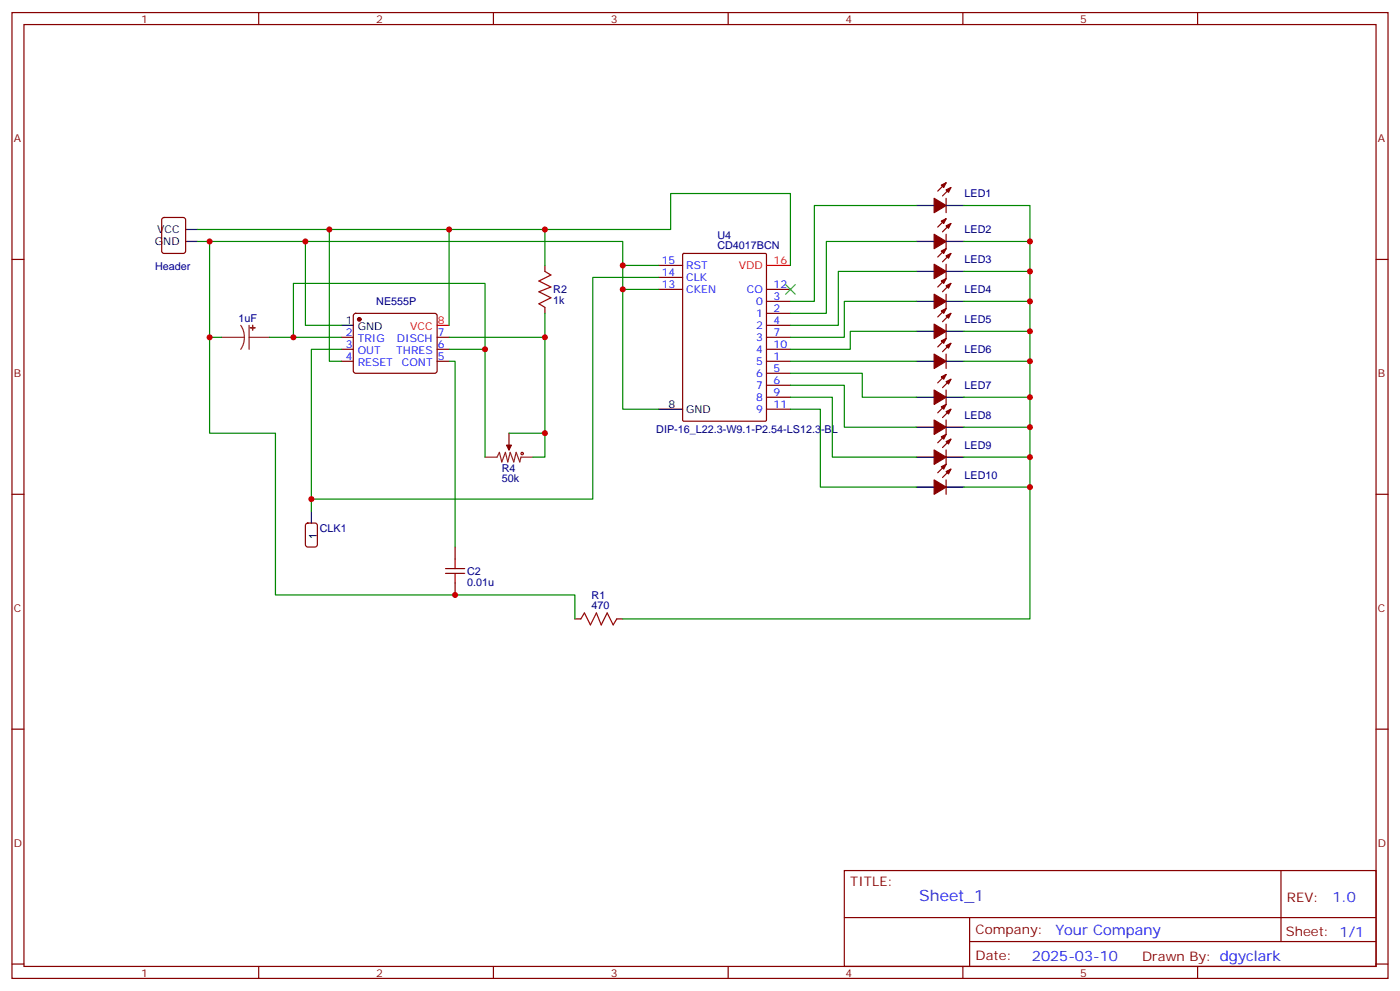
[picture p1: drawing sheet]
<svg xmlns="http://www.w3.org/2000/svg" width="412mm" height="292mm" viewBox="0 0 412 292" stroke-linecap="round" stroke-linejoin="round" font-family="sans-serif">
<g fill="none" stroke="#870000" stroke-width=".35">
<path d="M3.5 3.7h405.4v284.3h-405.4zM7.1 7.2h398.2v277.3h-398.2zM76.2 3.7v3.5M145.3 3.7v3.5M214.5 3.7v3.5M283.6 3.7v3.5M352.8 3.7v3.5M278.7 58.4v4.2M278.7 53.8l-2.5 2.5M280.1 55.2l-2.5 2.5M3.5 76.4h3.6M47.9 64.2l.4-.2h5.7l.6 .5 .1 9.4-.5 .7h-5.9l-.6-.4-.1-9.5z"/>
<path d="M160.5 78.1v1.8M194 78.1h7.1M201.1 74.8l.3-.2h24l.3 .2 .1 48.8-.2 .4h-24.2l-.3-.2zM278.7 69v4.2l-2.5 2.5M278.7 77.8v4.2l-2.5 2.5M278.7 64.4l-2.5 2.5M280.1 74.6l-2.5 2.5M280.1 65.8l-2.5 2.5M405.3 76.4h3.6M100.5 99.3h3.6M104.3 92.5l.5-.2h23.3l.5 .2 .2 .5-.1 16.5-.6 .4-23.6-.1-.4-.6v-16.2zM128.8 99.3h3.5"/>
<path d="M160.5 90.5v1.8M194 85.2h7.1M194 81.7h7.1M225.8 99.3h7M225.8 92.3h7M225.8 88.7h7M225.8 95.8h7M225.8 85.2h7M278.7 86.6v4.2l-2.5 2.5M278.7 95.4v4.3l-2.5 2.4M280.1 92.3l-2.5 2.4M280.1 83.4l-2.5 2.5"/>
<path d="M100.5 102.8h3.6M100.5 106.4h3.6M128.8 102.8h3.5M128.8 106.4h3.5M225.8 102.8h7M225.8 106.4h7M225.8 109.9h7M225.8 113.4h7M225.8 116.9h7M278.7 104.2v4.3M278.7 114.8v4.3l-2.5 2.4M278.7 110.2l-2.5 2.5"/>
<path d="M280.1 111.7l-2.5 2.4M280.1 101.1l-2.5 2.4M149.9 127.5v3.6M225.8 120.5h7M278.7 123.6v4.3l-2.5 2.5M278.7 132.5v4.2l-2.5 2.5M280.1 138.1l-2.5 2.5M280.1 129.3l-2.5 2.5M280.1 120.5l-2.5 2.4M3.5 145.5h3.6M278.7 141.3v4.2M405.3 145.5h3.6"/>
<path d="M134.1 161v3.6M134.1 171.6v3.6M169.3 182.2h1.8M181.7 182.2h1.7M3.5 214.7h3.6M405.3 214.7h3.6M248.7 256.3h156.6v28.2h-156.6zM377.3 256.3v20.9M248.7 270.1h156.5M285.6 277.2h119.6M285.6 270.1v14.2M3.5 283.8h3.6"/>
<path d="M76.2 284.5v3.5M145.3 284.5v3.5M214.5 284.5v3.5M283.6 284.5v3.5M352.8 284.5v3.5M405.3 283.8h3.6"/>
</g>
<g fill="#870000" stroke="#870000" stroke-width=".35">
<path d="M277.3 137.4l1.4-.7-.7 1.4z"/>
<path d="M278.7 138.8l1.4-.7-.7 1.4z"/>
<path d="M275.2 141.3l3.5 2.1-3.5 2.1z"/>
<path d="M277.3 128.6l1.4-.7-.7 1.4z"/>
<path d="M278.7 130l1.4-.7-.7 1.4z"/>
<path d="M275.2 132.5l3.5 2.1-3.5 2.1z"/>
<path d="M277.3 119.8l1.4-.7-.7 1.4z"/>
<path d="M278.7 121.2l1.4-.7-.7 1.4z"/>
<path d="M275.2 123.6l3.5 2.2-3.5 2.1z"/>
<path d="M277.3 110.9l1.4-.7-.7 1.5z"/>
<path d="M278.7 112.4l1.4-.7-.7 1.4z"/>
<path d="M275.2 114.8l3.5 2.1-3.5 2.2z"/>
<path d="M277.3 100.4l1.4-.7-.7 1.4z"/>
<path d="M278.7 101.8l1.4-.7-.7 1.4z"/>
<path d="M275.2 104.2l3.5 2.2-3.5 2.1z"/>
<path d="M277.3 91.5l1.4-.7-.7 1.5z"/>
<path d="M278.7 93l1.4-.7-.7 1.4z"/>
<path d="M275.2 95.4l3.5 2.1-3.5 2.2z"/>
<path d="M277.3 82.7l1.4-.7-.7 1.4z"/>
<path d="M278.7 84.1l1.4-.7-.7 1.4z"/>
<path d="M275.2 86.6l3.5 2.1-3.5 2.1z"/>
<path d="M277.3 73.9l1.4-.7-.7 1.4z"/>
<path d="M278.7 75.3l1.4-.7-.7 1.4z"/>
<path d="M275.2 77.8l3.5 2.1-3.5 2.1z"/>
<path d="M277.3 65.1l1.4-.7-.7 1.4z"/>
<path d="M278.7 66.5l1.4-.7-.7 1.4z"/>
<path d="M275.2 69l3.5 2.1-3.5 2.1z"/>
<path d="M277.3 54.5l1.4-.7-.7 1.4z"/>
<path d="M278.7 55.9l1.4-.7-.7 1.4z"/>
<path d="M275.2 58.4l3.5 2.1-3.5 2.1z"/>
<path d="M149.2 131.1h1.4l-.7 1.4z"/>
<circle cx="105.8" cy="94" r=".53"/>
</g>
<g fill="none" stroke="#000" stroke-width=".35">
<path d="M54.7 71.1h3.5M54.7 67.6h3.5M269.9 79.9h5.3M269.9 71.1h5.3M269.9 60.5h5.3M278.7 79.9h5.3M278.7 71.1h5.3M278.7 60.5h5.3M100.5 95.8h3.6M269.9 97.5h5.3M269.9 88.7h5.3M278.7 97.5h5.3"/>
<path d="M278.7 88.7h5.3M269.9 116.9h5.3M269.9 106.4h5.3M278.7 116.9h5.3M278.7 106.4h5.3M194 120.5h7.1M269.9 134.6h5.3M269.9 125.8h5.3M278.7 134.6h5.3M278.7 125.8h5.3M91.7 150.5v3.5M269.9 143.4h5.3"/>
<path d="M278.7 143.4h5.3"/>
</g>
<path d="M225.8 78.1h7M128.8 95.8h3.5" fill="none" stroke="#f00" stroke-width=".35"/>
<path d="M65.3 99.3h6.7M70.9 95.8l.8 1.7 .3 1.8M72 99.3l-.3 1.9-.8 1.6M73.4 99.3h6M73.4 95.8v7M142.9 134.6h3.5l.7-1.4 .7 2.8 1.1-2.8 .7 2.8 .7-2.8 1 2.8 .7-2.8 1.1 2.8 .4-1.4h3.5M149.9 131.1v1.4" fill="none" stroke="#8c2424" stroke-width=".35"/>
<g fill="#8c2424" stroke="#8c2424" stroke-width=".35">
<path d="M74.4 95.8v1.4z"/>
<path d="M73.7 96.5h1.4z"/>
</g>
<g fill="none" stroke="#a10000" stroke-width=".35">
<path d="M160.5 79.9l1.8 1.1-3.6 1.7 3.6 1.8-3.6 1.4 3.6 1.8-3.6 1.7 1.8 1.1M131.2 168.8h5.7M131.2 167.4h5.7M134.1 164.6v2.8M134.1 168.8v2.8M171.1 182.2l1.1-1.8 1.7 3.6 1.8-3.6 1.4 3.6 1.8-3.6 1.7 3.6 1.1-1.8"/>
<circle cx="153.8" cy="133.5" r=".35"/>
</g>
<path d="M90.2 154.2l.5-.2h2.1l.6 .4 .1 5.9-.5 .7h-2.3l-.7-.4v-5.9z" fill="none" stroke="#900" stroke-width=".35"/>
<path d="M231.4 83.8l2.8 2.8M234.2 83.8l-2.8 2.8" fill="none" stroke="#3c3" stroke-width=".35"/>
<g fill="none" stroke="#008700" stroke-width=".35">
<path d="M58.2 71.1h31.8v24.7h10.5M58.2 67.6h38.8v38.8h3.5M61.7 71.1v28.2h3.6M90 71.1h93.4v49.4h10.6M97 67.6h63.5v10.5M132.3 67.6v28.2M160.5 67.6h37.1v-10.6h35.2v21.1M183.4 78.1h10.6M269.9 60.5h-30v28.2h-7.1M269.9 71.1h-26.5v21.2h-10.6M269.9 79.9h-23v15.9h-14.1M284 60.5h19.4v121.7h-120"/>
<path d="M284 71.1h19.4M284 79.9h19.4M61.7 99.3v28.2h19.4v47.7h88.2v7M79.4 99.3h21.1M86.4 99.3v-15.9h56.5v19.4M132.3 99.3h28.2M160.5 92.3v42.3h-3.5M183.4 85.2h10.6M194 81.7h-19.4v65.2h-82.9M269.9 88.7h-21.2v10.6h-15.9M269.9 97.5h-19.4v5.3h-17.7M284 88.7h19.4"/>
<path d="M284 97.5h19.4M100.5 102.8h-8.8v47.7M132.3 106.4h1.8v54.6M132.3 102.8h10.6v31.8M232.8 116.9h12.4v17.7h24.7M232.8 113.4h15.9v12.4h21.2M232.8 109.9h21.2v7h15.9M232.8 106.4h37.1M284 106.4h19.4M284 116.9h19.4M149.9 127.5h10.6M232.8 120.5h8.9v22.9h28.2"/>
<path d="M284 125.8h19.4M284 134.6h19.4M284 143.4h19.4"/>
</g>
<g fill="#c00">
<circle cx="90" cy="71.1" r=".88"/>
<circle cx="183.4" cy="85.2" r=".88"/>
<circle cx="183.4" cy="78.1" r=".88"/>
<circle cx="61.7" cy="71.1" r=".88"/>
<circle cx="61.7" cy="99.3" r=".88"/>
<circle cx="134.1" cy="175.2" r=".88"/>
<circle cx="97" cy="67.6" r=".88"/>
<circle cx="132.3" cy="67.6" r=".88"/>
<circle cx="160.5" cy="127.5" r=".88"/>
<circle cx="160.5" cy="99.3" r=".88"/>
<circle cx="86.4" cy="99.3" r=".88"/>
<circle cx="142.9" cy="102.8" r=".88"/>
<circle cx="303.4" cy="71.1" r=".88"/>
<circle cx="303.4" cy="79.9" r=".88"/>
<circle cx="303.4" cy="88.7" r=".88"/>
<circle cx="303.4" cy="97.5" r=".88"/>
<circle cx="303.4" cy="106.4" r=".88"/>
<circle cx="303.4" cy="116.9" r=".88"/>
<circle cx="303.4" cy="125.8" r=".88"/>
<circle cx="303.4" cy="134.6" r=".88"/>
<circle cx="303.4" cy="143.4" r=".88"/>
<circle cx="91.7" cy="146.9" r=".88"/>
<circle cx="160.5" cy="67.6" r=".88"/>
</g>
<text font-size="4.6" fill="#00f" x="270.8" y="265.3">Sheet_1</text>
<g font-size="4.2" fill="#00f">
<text x="392.5" y="265.6">1.0</text>
<text x="310.9" y="275.1">Your Company</text>
<text x="304" y="282.9">2025-03-10</text>
</g>
<g font-size="3.9" fill="#800">
<text x="250.5" y="260.9">TITLE:</text>
<text x="379.1" y="265.6">REV:</text>
<text x="287.4" y="275.1">Company:</text>
<text x="378.7" y="275.7">Sheet: 1/1</text>
<text x="287.4" y="282.8">Date:</text>
<text x="336.4" y="282.8">Drawn By: dgyclark</text>
</g>
<g font-size="3.2" fill="#800">
<text x="41.6" y="6.7">1</text>
<text x="110.8" y="6.7">2</text>
<text x="179.9" y="6.7">3</text>
<text x="249.1" y="6.7">4</text>
<text x="318.2" y="6.7">5</text>
<text x="4.1" y="41.8">A</text>
<text x="405.9" y="41.8">A</text>
<text x="4.1" y="110.9">B</text>
<text x="405.9" y="110.9">B</text>
<text x="4.1" y="180.1">C</text>
<text x="405.9" y="180.1">C</text>
<text x="4.1" y="249.2">D</text>
<text x="405.9" y="249.2">D</text>
<text x="41.6" y="287.5">1</text>
<text x="110.8" y="287.5">2</text>
<text x="179.9" y="287.5">3</text>
<text x="249.1" y="287.5">4</text>
<text x="318.2" y="287.5">5</text>
</g>
<g font-size="3.2" fill="#000080">
<text x="284.1" y="58.1">LED1</text>
<text x="211.3" y="70.3">U4</text>
<text x="284.1" y="68.7">LED2</text>
<text x="211.3" y="73.4">CD4017BCN</text>
<text x="284.1" y="77.5">LED3</text>
<text x="45.7" y="79.5">Header</text>
<text x="110.8" y="89.8">NE555P</text>
<text x="163" y="89.6">1k</text>
<text x="163" y="86.3">R2</text>
<text x="284.1" y="86.3">LED4</text>
<text x="70.2" y="94.7">1uF</text>
<text x="284.1" y="95.2">LED5</text>
<text x="284.1" y="104">LED6</text>
<text x="284.1" y="114.6">LED7</text>
<text x="284.1" y="123.4">LED8</text>
<text x="193.3" y="127.5">DIP-16_L22.3-W9.1-P2.54-LS12.3-BL</text>
<text x="284.1" y="132.2">LED9</text>
<text x="147.8" y="142">50k</text>
<text x="147.8" y="138.8">R4</text>
<text x="284.1" y="141">LED10</text>
<text x="94.2" y="156.5">CLK1</text>
<text x="137.6" y="172.5">0.01u</text>
<text x="137.6" y="169.2">C2</text>
<text x="174.3" y="179.4">470</text>
<text x="174.3" y="176.2">R1</text>
</g>
<g font-size="3.2">
<text x="46.3" y="68.6">VCC</text>
<text x="45.6" y="72.1">GND</text>
<text x="101.9" y="95.4">1</text>
<text x="105.4" y="97.2">GND</text>
<text x="196.9" y="120.1">8</text>
<text x="202.1" y="121.5">GND</text>
<text x="93.3" y="158.6" transform="rotate(-90 93.3 158.6)">1</text>
</g>
<g font-size="3.2" fill="#00f">
<text x="194.9" y="77.8">15</text>
<text x="194.9" y="81.3">14</text>
<text x="202.1" y="79.2">RST</text>
<text x="202.1" y="82.7">CLK</text>
<text x="194.9" y="84.8">13</text>
<text x="202.1" y="86.3">CKEN</text>
<text x="220" y="86.3">CO</text>
<text x="222.7" y="89.8">0</text>
<text x="227.9" y="88.4">3</text>
<text x="227.9" y="84.8">12</text>
<text x="222.7" y="93.3">1</text>
<text x="227.9" y="91.9">2</text>
<text x="227.9" y="95.4">4</text>
<text x="101.9" y="99">2</text>
<text x="105.4" y="100.7">TRIG</text>
<text x="116.9" y="100.7">DISCH</text>
<text x="128.9" y="99">7</text>
<text x="222.7" y="96.8">2</text>
<text x="222.7" y="100.4">3</text>
<text x="227.9" y="99">7</text>
<text x="101.9" y="102.5">3</text>
<text x="101.9" y="106">4</text>
<text x="105.4" y="104.2">OUT</text>
<text x="105.4" y="107.8">RESET</text>
<text x="116.7" y="104.2">THRES</text>
<text x="118.4" y="107.8">CONT</text>
<text x="128.9" y="106">5</text>
<text x="128.9" y="102.5">6</text>
<text x="222.7" y="107.4">5</text>
<text x="222.7" y="103.9">4</text>
<text x="227.9" y="106">1</text>
<text x="227.9" y="102.5">10</text>
<text x="222.7" y="110.9">6</text>
<text x="227.9" y="109.5">5</text>
<text x="227.9" y="113.1">6</text>
<text x="222.7" y="114.5">7</text>
<text x="222.7" y="118">8</text>
<text x="227.9" y="116.6">9</text>
<text x="222.7" y="121.5">9</text>
<text x="227.9" y="120.1">11</text>
</g>
<g font-size="3.2" fill="#f00">
<text x="227.9" y="77.8">16</text>
<text x="217.7" y="79.2">VDD</text>
<text x="128.9" y="95.4">8</text>
<text x="120.9" y="97.2">VCC</text>
</g>
</svg>
